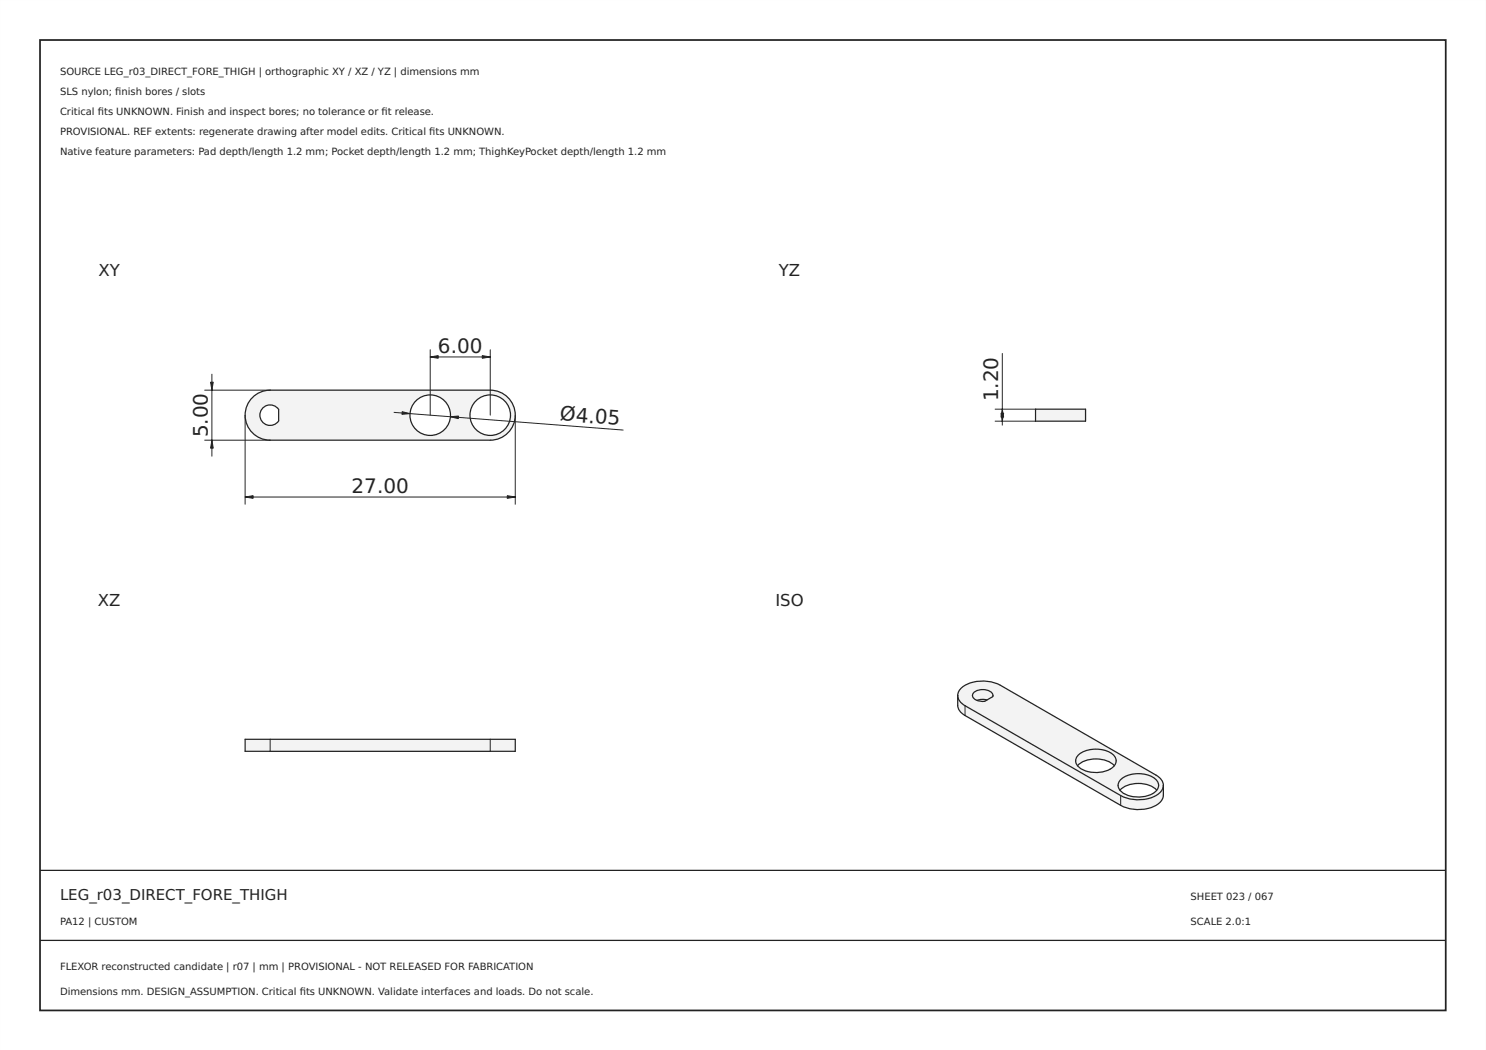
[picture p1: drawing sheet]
<svg xmlns="http://www.w3.org/2000/svg" width="297mm" height="210mm" viewBox="0 0 297 210" stroke-linecap="round" stroke-linejoin="round" font-family="sans-serif">
<path d="M0 0h297v210h-297zM0 0v210h297v-210z" fill="#000"/>
<path d="M8 8h281v194h-281z" fill="none" stroke="#222" stroke-width=".35"/>
<path d="M8 174h281zM8 188h281z" fill="#000" stroke="#222" stroke-width=".25"/>
<path d="M50.2 79.8a5 5 0 0 1 3.8-1.8h44a5 5 0 0 1 5 5 5 5 0 0 1-5 5h-44a5 5 0 0 1-4.5-2.9 5 5 0 0 1 .7-5.3zM52.6 81.5a2.05 2.05 0 0 0 0 3 2.05 2.05 0 0 0 3.1-.4v-2.2a2.05 2.05 0 0 0-3.1-.4zM81.9 83a4.1 4.1 0 0 1 8.1 0 4.1 4.1 0 0 1-8.1 0zM93.9 83a4.1 4.1 0 0 1 8.1 0 4.1 4.1 0 0 1-8.1 0z" fill-rule="evenodd" fill="#f1f3f5"/>
<g fill="none" stroke="#212529" stroke-width=".25">
<path d="M50.8 79.2a5 5 0 0 1 3.2-1.2h44a5 5 0 0 1 5 5 5 5 0 0 1-5 5h-44a5 5 0 0 1-4.7-3.3 5 5 0 0 1 1.5-5.5zM52.6 81.5a2.05 2.05 0 0 1 3.1 .4v2.2a2.05 2.05 0 0 1-3.1 .4 2.05 2.05 0 0 1 0-3z"/>
<circle cx="86" cy="83" r="4.1"/>
<circle cx="98" cy="83" r="4.1"/>
</g>
<path d="M40.9 78h13.1M42.4 74.8v16.4M86 71.4h12M86 69.9v13.1M98 69.9v13.1M40.9 88h13.1M49 99.4h54M49 83v17.8M78.8 82.4l45.8 3.6M103 83v17.8" fill="none" stroke="#212529" stroke-width=".2"/>
<g fill="#212529" stroke="#212529" stroke-width=".2">
<path d="M101.4 99.1l1.6 .3-1.6 .2z"/>
<path d="M49 99.4l1.6-.3v.5z"/>
<path d="M42.1 76.4h.5l-.2 1.6z"/>
<path d="M42.4 88l.2 1.6h-.5z"/>
<path d="M90 83.3l1.7-.1-.1 .5z"/>
<path d="M80.4 82.3l1.6 .4-1.7 .1z"/>
<path d="M96.4 71.1l1.6 .3-1.6 .2z"/>
<path d="M86 71.4l1.6-.3v.5z"/>
</g>
<g fill="#f1f3f5">
<path d="M49 147.8h5v2.4h-5z" fill-rule="evenodd"/>
<path d="M54 147.8h44v2.4h-44z" fill-rule="evenodd"/>
<path d="M98 147.8h5v2.4h-5z" fill-rule="evenodd"/>
</g>
<path d="M49 147.8h54v2.4h-54z" fill="none" stroke="#212529" stroke-width=".25"/>
<path d="M54 147.8v2.4M98 147.8v2.4" fill="none" stroke="#212529" stroke-width=".2"/>
<path d="M207 81.8h10v2.4h-10z" fill-rule="evenodd" fill="#f1f3f5"/>
<path d="M207 81.8h10v2.4h-10z" fill="none" stroke="#212529" stroke-width=".25"/>
<path d="M200.4 70.7v14.3M198.9 81.8h8.1M198.9 84.2h8.1" fill="none" stroke="#212529" stroke-width=".2"/>
<g fill="#212529" stroke="#212529" stroke-width=".2">
<path d="M200.4 81.8l.2 1.6h-.5z"/>
<path d="M200.1 82.6h.5l-.2 1.6z"/>
</g>
<g fill="#f1f3f5">
<path d="M191.4 139a2.41 2.41 0 0 0 1.5 2.1v1.9a2.59 2.59 0 0 1-1.5-2z" fill-rule="evenodd"/>
<path d="M192.9 141.1l31.1 17.9v2l-31.1-18z" fill-rule="evenodd"/>
<path d="M224 159a7.4 7.4 0 0 0 7.9-.6l.6-.9v-.5a3.4 3.4 0 0 1-.6 3.4 7.4 7.4 0 0 1-7.9 .6z" fill-rule="evenodd"/>
<path d="M192.1 137.6a7.4 7.4 0 0 1 7.9-.6l31.1 18a2.11 2.11 0 0 1 1.4 1.8 2.11 2.11 0 0 1-1 2 7.7 7.7 0 0 1-7.5 .2l-31.1-17.9a2.08 2.08 0 0 1-.8-3.5zM194.7 138.4a.94 .94 0 0 0-.2 1 .94 .94 0 0 0 .8 .6l.3 .1a1.95 1.95 0 0 0 1.7-.2l1.2-.8a1.37 1.37 0 0 0-1.5-1.2 2.93 2.93 0 0 0-2.3 .5zM215.7 150.8a1.67 1.67 0 0 0 .4 2.9 5.7 5.7 0 0 0 6.6-.6 1.65 1.65 0 0 0-.8-2.7 6.1 6.1 0 0 0-6.2 .4zM224.2 155.7a1.67 1.67 0 0 0 .4 2.9 5.7 5.7 0 0 0 6.6-.6 1.65 1.65 0 0 0-.8-2.7 6.1 6.1 0 0 0-6.2 .4z" fill-rule="evenodd"/>
<path d="M194.7 138.4a2.8 2.8 0 0 1 3.7 .3v.6l-1.1 .6h-1.6a.91 .91 0 0 1-1.1-.3 .91 .91 0 0 1 .1-1.2z" fill-rule="evenodd"/>
<path d="M215.7 150.8a5.8 5.8 0 0 1 7.1 .4 1.48 1.48 0 0 1-.1 1.9 5.7 5.7 0 0 0-7.3 0l-.3-.5a1.53 1.53 0 0 1 .6-1.8z" fill-rule="evenodd"/>
<path d="M224.2 155.7a5.8 5.8 0 0 1 7.1 .4 1.48 1.48 0 0 1-.1 1.9 5.7 5.7 0 0 0-7.3 0l-.3-.5a1.53 1.53 0 0 1 .6-1.8z" fill-rule="evenodd"/>
</g>
<path d="M191.4 139a3.5 3.5 0 0 0 .6 3.3l.9 .7 31.1 18a7.4 7.4 0 0 0 7.9-.6 3.4 3.4 0 0 0 .6-3.4M191.4 139a2.98 2.98 0 0 1 2.4-2.4 8 8 0 0 1 6.2 .4l31.1 18a2.59 2.59 0 0 1 1.4 2M191.4 139a2.41 2.41 0 0 0 1.5 2.1l31.1 17.9a7.4 7.4 0 0 0 7.9-.6l.6-.9v-.5M194.7 138.4a2.8 2.8 0 0 1 3.7 .3v.6l-1.6 .9a2 2 0 0 1-2.4-1.2zM197.3 139.9l-1.2-.1-.8 .2M215.4 153.1a5.7 5.7 0 0 1 7.3 0M215.7 150.8a5.8 5.8 0 0 1 7.1 .4 1.69 1.69 0 0 1-.9 2.6 6.1 6.1 0 0 1-6.2-.4 1.58 1.58 0 0 1 0-2.6zM223.9 158a5.7 5.7 0 0 1 7.3 0M224.2 155.7a5.8 5.8 0 0 1 7.1 .4 1.69 1.69 0 0 1-.9 2.5 6.1 6.1 0 0 1-6.2-.3 1.58 1.58 0 0 1 0-2.6z" fill="none" stroke="#212529" stroke-width=".25"/>
<path d="M192.9 141.1v1.9M224 159v2" fill="none" stroke="#212529" stroke-width=".2"/>
<g font-size="4" fill="#212529">
<text x="87.5" y="70.5">6.00</text>
<text x="199.5" y="80.2" transform="rotate(-90 199.5 80.2)">1.20</text>
<text x="41.5" y="87.4" transform="rotate(-90 41.5 87.4)">5.00</text>
<text x="111.9" y="84" transform="rotate(4 111.9 84)">Ø4.05</text>
<text x="70.3" y="98.5">27.00</text>
</g>
<g font-size="3.3" fill="#212529">
<text x="19.7" y="55.1">XY</text>
<text x="155.7" y="55.1">YZ</text>
<text x="19.6" y="121.1">XZ</text>
<text x="155" y="121.1">ISO</text>
</g>
<text font-size="3" fill="#222" x="12" y="180">LEG_r03_DIRECT_FORE_THIGH</text>
<g font-size="2" fill="#222">
<text x="12" y="15">SOURCE LEG_r03_DIRECT_FORE_THIGH | orthographic XY / XZ / YZ | dimensions mm</text>
<text x="12" y="19">SLS nylon; fnish bores / slots</text>
<text x="12" y="23">Critical fts UNKNOWN. Finish and inspect bores; no tolerance or ft release.</text>
<text x="19.6" y="23">i</text>
<text x="23" y="19">i</text>
<text x="76.3" y="23">i</text>
<text x="12" y="27">PROVISIONAL. REF extents: regenerate drawing after model edits. Critical fts UNKNOWN.</text>
<text x="85.8" y="27">i</text>
<text x="12" y="31">Native feature parameters: Pad depth/length 1.2 mm; Pocket depth/length 1.2 mm; ThighKeyPocket depth/length 1.2 mm</text>
<text x="238" y="180">SHEET 023 / 067</text>
<text x="12" y="185">PA12 | CUSTOM</text>
<text x="238" y="185">SCALE 2.0:1</text>
<text x="12" y="194">FLEXOR reconstructed candidate | r07 | mm | PROVISIONAL - NOT RELEASED FOR FABRICATION</text>
<text x="12" y="199">Dimensions mm. DESIGN_ASSUMPTION. Critical fts UNKNOWN. Validate interfaces and loads. Do not scale.</text>
<text x="59.9" y="199">i</text>
</g>
</svg>
